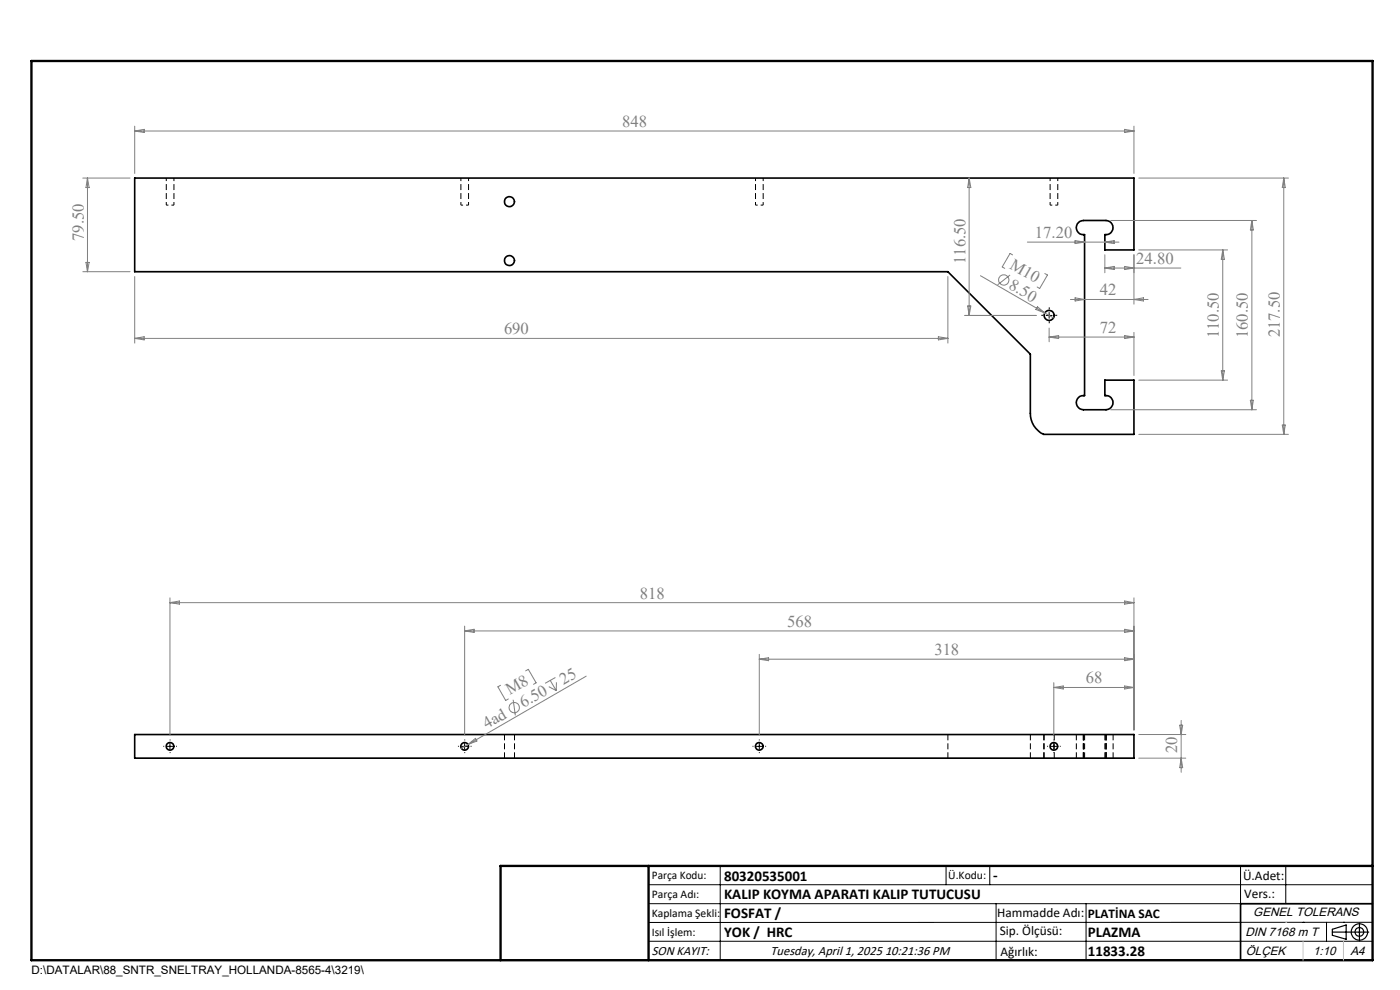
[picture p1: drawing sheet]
<svg xmlns="http://www.w3.org/2000/svg" width="297mm" height="210mm" viewBox="0 0 297 210" stroke-linecap="round" stroke-linejoin="round" font-family="sans-serif">
<path d="M35.3 43.5h1.6M97.8 43.5h1.6M160.3 43.5h1.6M222.8 43.5h1.6" fill="none" stroke="#000" stroke-width=".21" stroke-dasharray="1.3 .6" stroke-dashoffset=".8" stroke-linecap="butt"/>
<path d="M35.3 37.8v5.7M97.8 37.8v5.7M160.3 37.8v5.7M222.8 37.8v5.7M36.9 43.5v-5.7M99.4 43.5v-5.7M161.9 43.5v-5.7M224.4 43.5v-5.7" fill="none" stroke="#000" stroke-width=".21" stroke-dasharray="1.3 .6" stroke-dashoffset=".6" stroke-linecap="butt"/>
<g fill="none" stroke="#000" stroke-width=".35">
<path d="M28.6 37.8h212v15.2h-6.2v-3.2a1.51 1.51 0 0 0 1.7-1.4 1.51 1.51 0 0 0-1.5-1.6h-4.8a1.51 1.51 0 0 0-1.5 1.6 1.51 1.51 0 0 0 1.8 1.4v34.1a1.51 1.51 0 0 0-1.8 1.4 1.51 1.51 0 0 0 1.5 1.6h4.8a1.51 1.51 0 0 0 1.5-1.6 1.51 1.51 0 0 0-1.7-1.4v-3.3h6.2v11.5h-19.2a4.9 4.9 0 0 1-2.8-4.4v-12.6l-17.5-17.5h-172.5zM28.6 155.8h212v5h-212zM291.2 191.7h-28v12"/>
<circle cx="108.1" cy="55.3" r="1.07"/>
<circle cx="108.1" cy="42.8" r="1.07"/>
<circle cx="222.6" cy="66.9" r="1.06"/>
<circle cx="36.1" cy="158.3" r=".82"/>
<circle cx="98.6" cy="158.3" r=".81"/>
<circle cx="161.1" cy="158.3" r=".81"/>
<circle cx="223.6" cy="158.3" r=".81"/>
</g>
<g fill="none" stroke="#000" stroke-width=".21" stroke-dasharray="1.3 .6" stroke-linecap="butt">
<path d="M107 155.8v5M221.4 155.8v5M221.5 155.8v5M228.3 155.8v5M229.8 155.8v5M230.1 155.8v5M234.6 155.8v5M109.2 160.8v-5M201.1 160.8v-5M218.6 160.8v-5M223.7 160.8v-5M234.4 160.8v-5"/>
<path d="M236.1 160.8v-5"/>
</g>
<g fill="none" stroke="#808080" stroke-width=".21">
<path d="M17.6 37.8h10M18.6 37.8l.3 2h-.7zM18.6 37.8v19.8M28.6 26.8v10M28.6 27.8l2-.4v.7zM28.6 27.8h212M205.6 37.8l.4 2h-.7zM205.6 37.8v29.1M238.6 27.4l2 .4-2 .3zM240.6 26.8v10M241.6 37.8h31.7M272.3 37.8v54.3"/>
<path d="M272.3 37.8l.4 2h-.7zM17.6 57.6h10M18.2 55.7h.7l-.3 1.9zM28.6 58.7v14.1M201.1 58.7v14.1M208 58.5l15.5 8.9M214.3 58.3l-2.7 2.1M214.8 54.1l-.5-.3-1.7 2.8 .5 .3M217.9 51.4h19.5M221.7 58l.5 .3-1.6 2.9-.6-.3M228.1 51l2 .4-2 .3zM234.4 54v3.8"/>
<path d="M234.4 56.9h16.1M234.4 56.9l2-.4v.7zM234.4 51.4l2-.4v.7zM235.6 46.8h31M238.6 56.5l2 .4-2 .3zM240.6 54v10.5M241.6 53h18.8M259.4 53v27.6M259.4 53l.4 2h-.7zM265.6 46.8v40.1M265.6 46.8l.3 2h-.6zM28.6 71.8h172.5"/>
<path d="M28.6 71.8l2-.4v.7zM199.1 71.4l2 .4-2 .3zM204.6 66.9h15.3M205.3 64.9h.7l-.4 2zM220.1 65.1l1.6 1.3-2-.8zM222.6 69.6v2.9M222.6 71.5h18M222.6 71.5l2-.3v.6zM227.1 63.5h16.5M228.1 63.2l2 .3-2 .3zM238.6 71.2l2 .3-2 .3zM240.6 70.5v9.1"/>
<path d="M240.6 63.5l2-.3v.6zM259.1 78.7h.7l-.4 1.9zM235.6 86.9h31M241.6 92.1h31.7M241.6 80.6h18.8M265.3 84.9h.6l-.3 2zM272 90.2h.7l-.4 1.9zM36.1 126.8v29.1M36.1 127.8h204.5M36.1 127.8l2-.3v.7zM98.6 132.8v23.1M98.6 133.8h142"/>
<path d="M98.6 133.8l2-.3v.7zM161.1 138.8v17.1M161.1 139.8h79.5M161.1 139.8l2-.3v.7zM238.6 127.5l2 .3-2 .4zM238.6 133.5l2 .3-2 .4zM238.6 139.5l2 .3-2 .4zM240.6 126.8v28M99.3 157.9l-1.4 .8M99.3 157.9l1.6-1.3 .3 .6zM106.2 145.4l-.6 .3 1.7 2.9 .5-.3M108.9 148.4l.4 3.4"/>
<path d="M111.5 142.3l.6-.3 1.6 2.8-.5 .4M116.4 145.7l1.6 .8M116.7 144.3l1.3 2.2M117.8 143.7l-2.2 1.2M118 144.7v1.8M124.4 143.4l-25.1 14.5M223.6 144.8v11.1M223.6 145.8h17M223.6 145.8l2-.3v.6zM238.6 145.5l2 .3-2 .3zM241.6 155.8h10M250.3 153.8h.6l-.3 2z"/>
<path d="M250.6 152.8v11M241.6 160.8h10M250.6 160.8l.3 2h-.6z"/>
<circle cx="212.9" cy="59.4" r="1.09"/>
<circle cx="109.1" cy="150.1" r="1.09"/>
</g>
<g fill="none" stroke="#000" stroke-width=".25">
<path d="M282.6 197.7h7.8M282.6 197.1l3-.9v3l-3-.8zM288.4 195.8v3.8M106.2 203.7h185"/>
<circle cx="288.4" cy="197.7" r="1.74"/>
<circle cx="288.4" cy="197.7" r=".93"/>
</g>
<g fill="none" stroke="#000" stroke-width=".21" stroke-dasharray="15.2 1.3 1.3 1.3" stroke-linecap="butt">
<path d="M221.3 66.9h-.4M222.6 65.6v-.4M222.6 68.1v.5M223.8 66.9h.5M34.8 158.3h-.1M36.1 157.1v-.2M36.1 159.6v.1M37.3 158.3h.2M97.3 158.3h-.1M98.6 157.1v-.2M98.6 159.6v.1M99.8 158.3h.2"/>
<path d="M159.8 158.3h-.1M161.1 157.1v-.2M161.1 159.6v.1M162.3 158.3h.2M222.3 158.3h-.1M223.6 157.1v-.2M223.6 159.6v.1M224.8 158.3h.2"/>
</g>
<g fill="none" stroke="#000" stroke-width=".21">
<path d="M221.9 66.9h1.3M222.6 66.3v1.2M35.5 158.3h1.2M36.1 157.7v1.3M97.9 158.3h1.3M98.6 157.7v1.3M160.4 158.3h1.3M161.1 157.7v1.3M223 158.3h1.2M223.6 157.7v1.3M137.6 187.7h153.6M137.6 191.7h153.6"/>
<path d="M137.6 199.7h153.6M152.8 183.7v20M200.7 183.7v4M210 183.7v4M211.3 191.7v12M230.4 191.7v12M263.2 183.7v20M272.8 183.7v8M276.4 195.6h.1M281.4 195.6v4.1M285 195.6h.1M291.2 195.6l-153.6 .1"/>
</g>
<path d="M6.7 12.9h284.5v190.8h-284.5zM137.6 183.7v20M291.2 183.7h-185v20" fill="none" stroke="#000" stroke-width=".5"/>
<path d="M276.4 199.7v4M285 199.7v4" fill="none" stroke="#c0c0c0" stroke-width=".21"/>
<path d="M272.8 195.6h.1" fill="none" stroke="#c0c0c0" stroke-width=".25"/>
<g font-size="3.5" fill="#808080">
<text x="132" y="26.9">848</text>
<text x="17.8" y="51.1" transform="rotate(-90 17.8 51.1)">79.50</text>
<text x="219.6" y="50.5">17.20</text>
<text x="204.8" y="56" transform="rotate(-90 204.8 56)">116.50</text>
<text x="214" y="56.8" transform="rotate(30 214 56.8)">M10</text>
<text x="241.1" y="56">24.80</text>
<text x="213.8" y="61.1" transform="rotate(30 213.8 61.1)">8.50</text>
<text x="233.3" y="62.7">42</text>
<text x="106.9" y="70.9">690</text>
<text x="233.4" y="70.6">72</text>
<text x="258.6" y="71.8" transform="rotate(-90 258.6 71.8)">110.50</text>
<text x="264.7" y="71.8" transform="rotate(-90 264.7 71.8)">160.50</text>
<text x="271.5" y="71.6" transform="rotate(-90 271.5 71.6)">217.50</text>
<text x="135.7" y="127">818</text>
<text x="167" y="133">568</text>
<text x="198.2" y="139">318</text>
<text x="108.1" y="147.4" transform="rotate(-30 108.1 147.4)">M8</text>
<text x="119.6" y="145.3" transform="rotate(-30 119.6 145.3)">25</text>
<text x="230.3" y="145">68</text>
<text x="103.3" y="154.7" transform="rotate(-30 103.3 154.7)">4ad</text>
<text x="111.1" y="150.3" transform="rotate(-30 111.1 150.3)">6.50</text>
<text x="249.8" y="159.8" transform="rotate(-90 249.8 159.8)">20</text>
</g>
<g font-size="3.2">
<text x="153.6" y="190.8">KALIP KOYMA APARATI KALIP TUTUCUSU</text>
<text x="153.6" y="186.8">80320535001</text>
<text x="210.7" y="186.6">-</text>
<text x="153.6" y="194.8">FOSFAT /</text>
<text x="153.6" y="198.8">YOK / HRC</text>
<text x="230.8" y="198.7">PLAZMA</text>
<text x="230.8" y="202.8">11833.28</text>
</g>
<g font-size="2.8">
<text x="263.7" y="186.7">Ü.Adet:</text>
<text x="263.9" y="190.5">Vers.:</text>
<text x="211.5" y="194.5">Hammadde Adı:</text>
<text x="230.8" y="194.7">PLATİNA SAC</text>
<text x="138.3" y="202.6">SON KAYIT:</text>
<text x="163.5" y="202.6">Tuesday, April 1, 2025 10:21:36 PM</text>
<text x="212.1" y="198.4">Sip. Ölçüsü:</text>
<text x="212.2" y="202.7">Ağırlık:</text>
</g>
<g font-size="2.6">
<text x="265.9" y="194.4">GENEL TOLERANS</text>
<text x="264.2" y="198.5">DIN 7168 m T</text>
<text x="264.3" y="202.6">ÖLÇEK</text>
<text x="278.5" y="202.6">1:10</text>
<text x="286.5" y="202.6">A4</text>
</g>
<g font-size="2.5">
<text x="138.3" y="186.4">Parça Kodu:</text>
<text x="138.3" y="190.5">Parça Adı:</text>
<text x="201.2" y="186.5">Ü.Kodu:</text>
<text x="138.3" y="194.5">Kaplama Şekli:</text>
<text x="138.3" y="198.6">Isıl İşlem:</text>
<text x="6.7" y="206.7">D:\DATALAR\88_SNTR_SNELTRAY_HOLLANDA-8565-4\3219\</text>
</g>
</svg>
